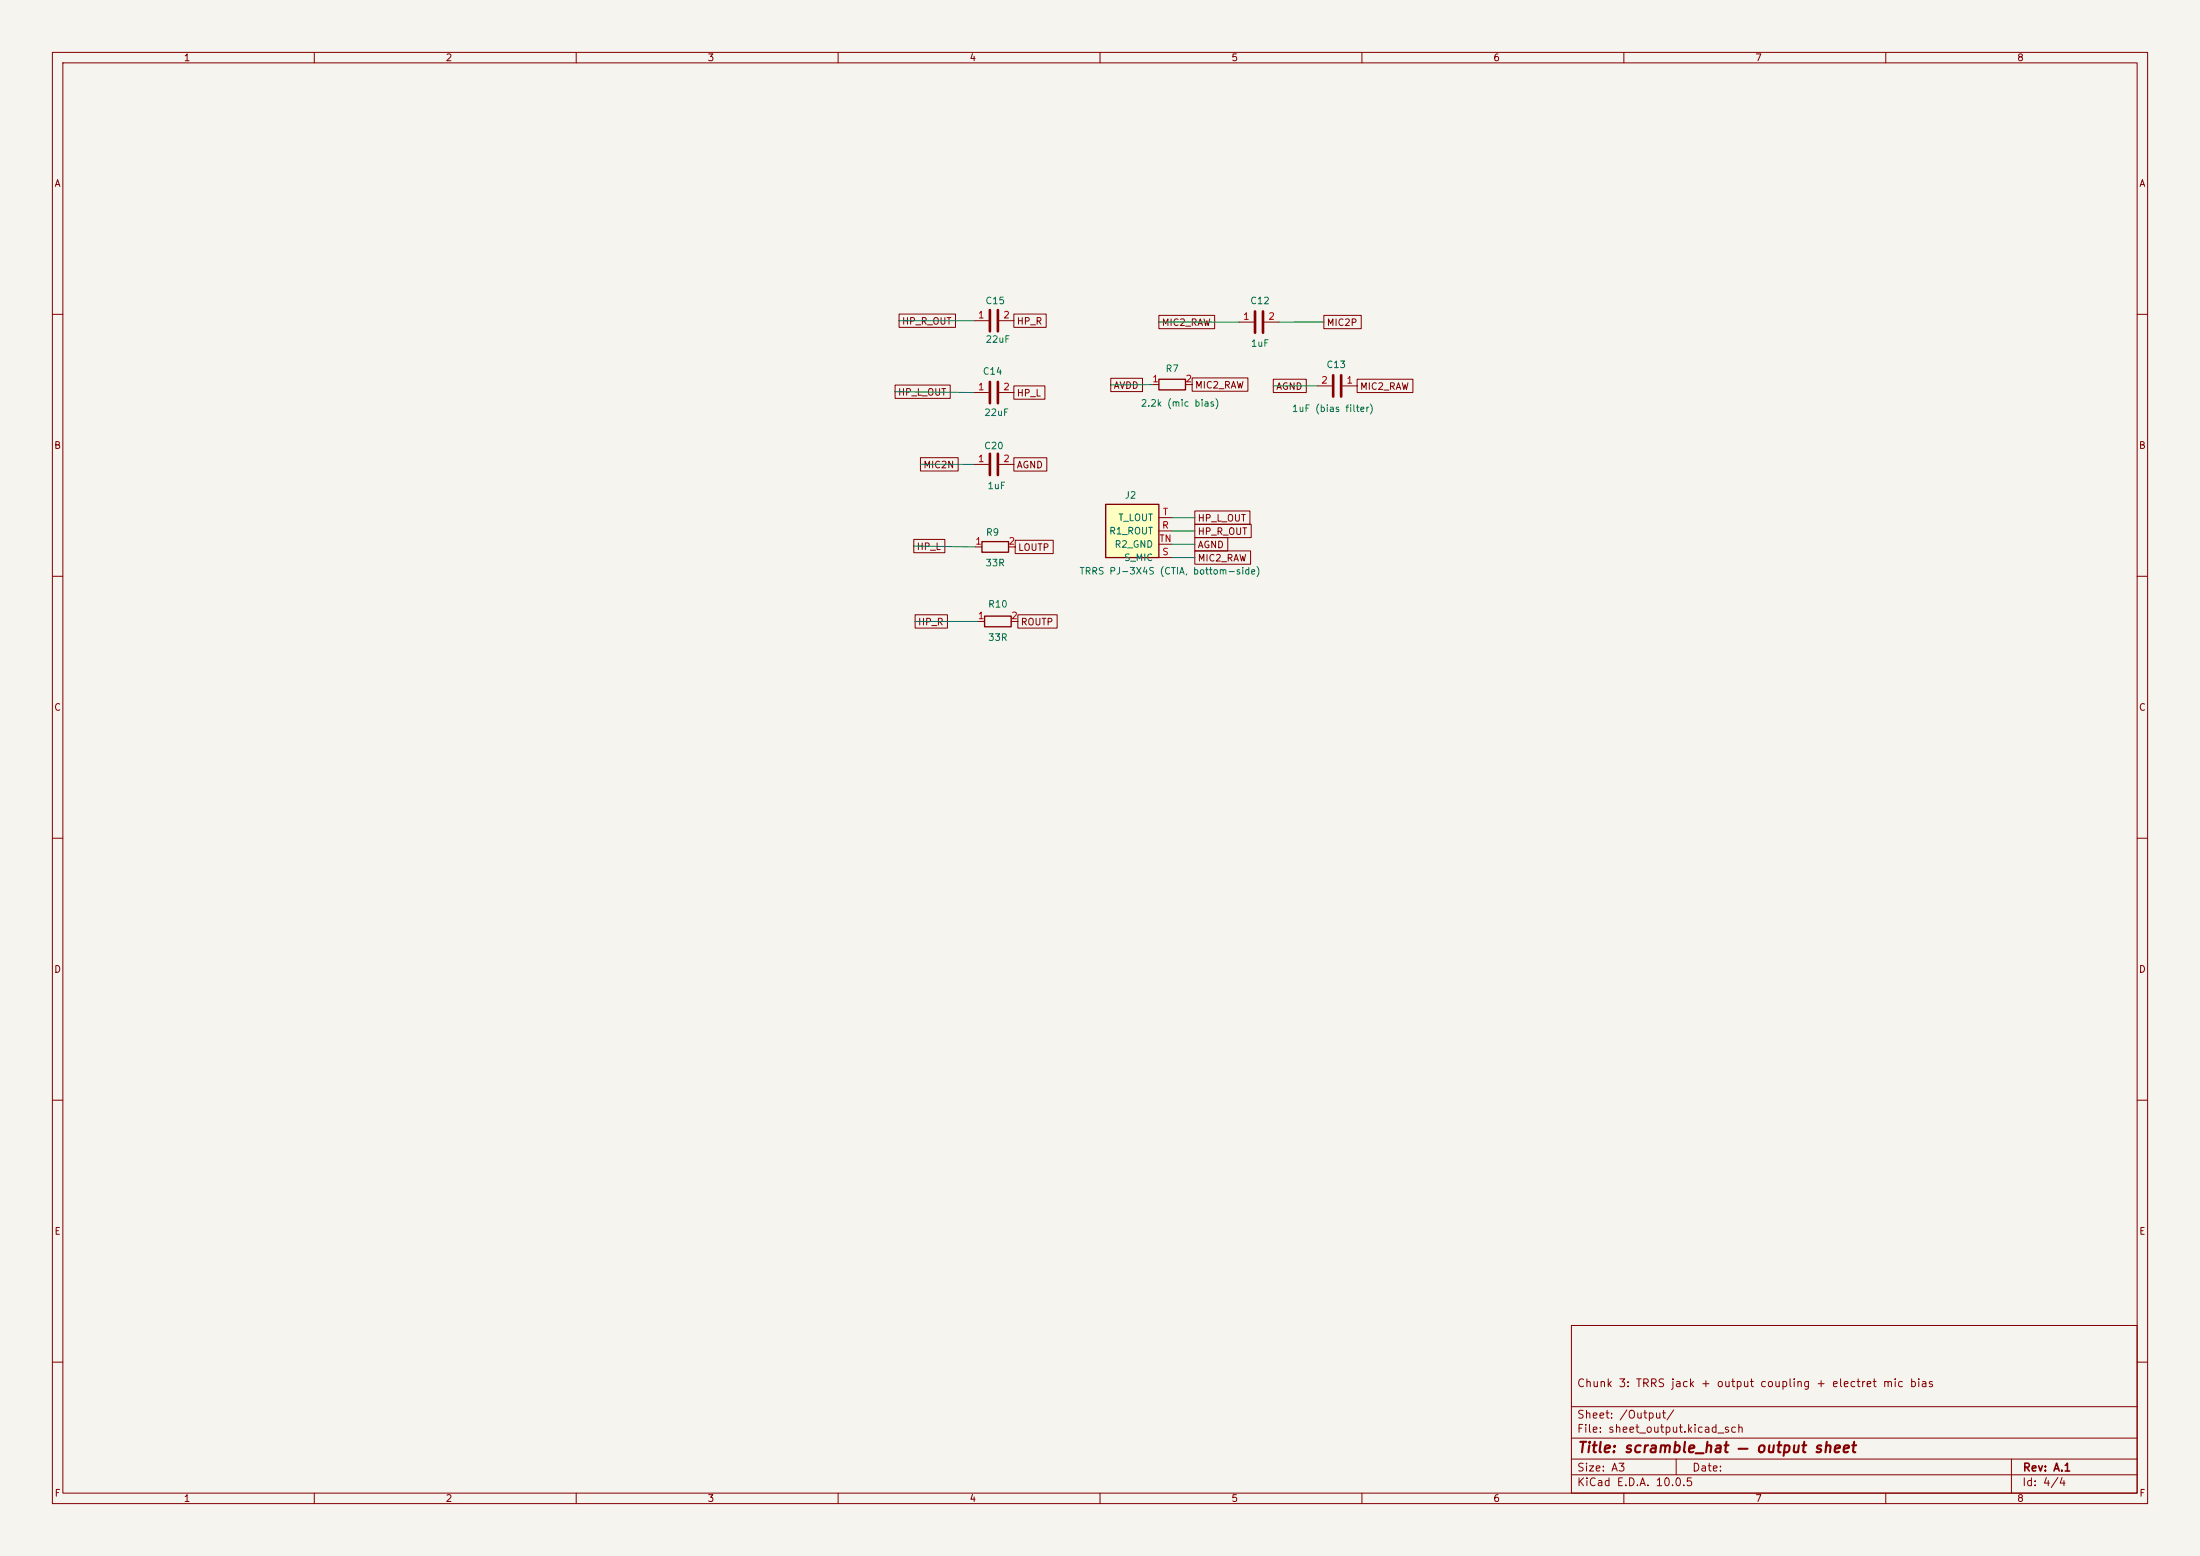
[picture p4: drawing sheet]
(kicad_sch
 (version 20260306)
 (generator "eeschema")
 (generator_version "10.0")
 (paper "A3")
 (title_block
  (title "scramble_hat — output sheet")
  (rev "A.1")
  (comment 1 "Chunk 3: TRRS jack + output coupling + electret mic bias"))
 (lib_symbols
  (symbol "scramble_hat:C"
   (pin_names
    (offset 0.254)) (exclude_from_sim no) (in_bom yes) (on_board yes)
   (in_pos_files yes)
   (duplicate_pin_numbers_are_jumpers no)
   (property "Reference" "C" (at 0.635 2.54 0) (show_name no) (do_not_autoplace no) (effects (font (size 1.27 1.27)) (justify left)))
   (property "Value" "C" (at 0.635 -2.54 0) (show_name no) (do_not_autoplace no) (effects (font (size 1.27 1.27)) (justify left)))
   (property "Footprint" "" (at 0.9652 -3.81 0) (show_name no) (do_not_autoplace no) (hide yes) (effects (font (size 1.27 1.27))))
   (property "Datasheet" "" (at 0 0 0) (show_name no) (do_not_autoplace no) (hide yes) (effects (font (size 1.27 1.27))))
   (property "Description" "" (at 0 0 0) (show_name no) (do_not_autoplace no) (hide yes) (effects (font (size 1.27 1.27))))
   (symbol "C_0_1"
    (polyline (pts (xy -2.032 0.762) (xy 2.032 0.762)) (stroke (width 0.508) (type default)) (fill (type none)))
    (polyline (pts (xy -2.032 -0.762) (xy 2.032 -0.762)) (stroke (width 0.508) (type default)) (fill (type none))))
   (symbol "C_1_1"
    (pin passive line (at 0 3.81 270) (length 2.794) (name "" (effects (font (size 1.27 1.27)))) (number "1" (effects (font (size 1.27 1.27)))))
    (pin passive line (at 0 -3.81 90) (length 2.794) (name "" (effects (font (size 1.27 1.27)))) (number "2" (effects (font (size 1.27 1.27))))))
   (embedded_fonts no))
  (symbol "scramble_hat:R"
   (pin_names
    (offset 0)) (exclude_from_sim no) (in_bom yes) (on_board yes)
   (in_pos_files yes)
   (duplicate_pin_numbers_are_jumpers no)
   (property "Reference" "R" (at 2.032 0 90) (show_name no) (do_not_autoplace no) (effects (font (size 1.27 1.27))))
   (property "Value" "R" (at 0 0 90) (show_name no) (do_not_autoplace no) (effects (font (size 1.27 1.27))))
   (property "Footprint" "" (at -1.778 0 90) (show_name no) (do_not_autoplace no) (hide yes) (effects (font (size 1.27 1.27))))
   (property "Datasheet" "" (at 0 0 0) (show_name no) (do_not_autoplace no) (hide yes) (effects (font (size 1.27 1.27))))
   (property "Description" "" (at 0 0 0) (show_name no) (do_not_autoplace no) (hide yes) (effects (font (size 1.27 1.27))))
   (symbol "R_0_1"
    (rectangle (start -1.016 -2.54) (end 1.016 2.54) (stroke (width 0.254) (type default)) (fill (type none))))
   (symbol "R_1_1"
    (pin passive line (at 0 3.81 270) (length 1.27) (name "" (effects (font (size 1.27 1.27)))) (number "1" (effects (font (size 1.27 1.27)))))
    (pin passive line (at 0 -3.81 90) (length 1.27) (name "" (effects (font (size 1.27 1.27)))) (number "2" (effects (font (size 1.27 1.27))))))
   (embedded_fonts no))
  (symbol "scramble_hat:TRRS_PJ-3X4S"
   (pin_names
    (offset 1.016)) (exclude_from_sim no) (in_bom yes) (on_board yes)
   (in_pos_files yes)
   (duplicate_pin_numbers_are_jumpers no)
   (property "Reference" "J" (at -5.08 7.62 0) (show_name no) (do_not_autoplace no) (effects (font (size 1.27 1.27)) (justify left bottom)))
   (property "Value" "TRRS_3.5mm" (at 5.08 7.62 0) (show_name no) (do_not_autoplace no) (effects (font (size 1.27 1.27)) (justify right bottom)))
   (property "Footprint" "" (at 0 -10.16 0) (show_name no) (do_not_autoplace no) (hide yes) (effects (font (size 1.27 1.27))))
   (property "Datasheet" "" (at 0 0 0) (show_name no) (do_not_autoplace no) (hide yes) (effects (font (size 1.27 1.27))))
   (property "Description" "" (at 0 0 0) (show_name no) (do_not_autoplace no) (hide yes) (effects (font (size 1.27 1.27))))
   (symbol "TRRS_PJ-3X4S_0_1"
    (rectangle (start -5.08 5.08) (end 5.08 -5.08) (stroke (width 0.254) (type default)) (fill (type background))))
   (symbol "TRRS_PJ-3X4S_1_1"
    (pin passive line (at 7.62 0 180) (length 2.54) (name "R1_ROUT" (effects (font (size 1.27 1.27)))) (number "R" (effects (font (size 1.27 1.27)))))
    (pin passive line (at 7.62 -5.08 180) (length 2.54) (name "S_MIC" (effects (font (size 1.27 1.27)))) (number "S" (effects (font (size 1.27 1.27)))))
    (pin passive line (at 7.62 2.54 180) (length 2.54) (name "T_LOUT" (effects (font (size 1.27 1.27)))) (number "T" (effects (font (size 1.27 1.27)))))
    (pin passive line (at 7.62 -2.54 180) (length 2.54) (name "R2_GND" (effects (font (size 1.27 1.27)))) (number "TN" (effects (font (size 1.27 1.27))))))
   (embedded_fonts no)))
 (wire
  (pts (xy 228.092 103.886) (xy 223.774 103.886))
  (stroke (width 0) (type default)))
 (wire
  (pts (xy 174.7 118.618) (xy 186.69 118.618))
  (stroke (width 0) (type default)))
 (wire
  (pts (xy 171.638 61.214) (xy 185.928 61.214))
  (stroke (width 0) (type default)))
 (wire
  (pts (xy 212.052 73.472) (xy 219.964 73.406))
  (stroke (width 0) (type default)))
 (wire
  (pts (xy 228.092 98.806) (xy 223.774 98.806))
  (stroke (width 0) (type default)))
 (wire
  (pts (xy 252.73 61.468) (xy 244.16 61.482))
  (stroke (width 0) (type default)))
 (wire
  (pts (xy 174.446 104.234) (xy 186.182 104.394))
  (stroke (width 0) (type default)))
 (wire
  (pts (xy 170.876 74.77) (xy 185.928 74.93))
  (stroke (width 0) (type default)))
 (wire
  (pts (xy 221.234 61.468) (xy 236.54 61.482))
  (stroke (width 0) (type default)))
 (wire
  (pts (xy 243.078 73.66) (xy 251.46 73.66))
  (stroke (width 0) (type default)))
 (wire
  (pts (xy 175.716 88.632) (xy 185.928 88.646))
  (stroke (width 0) (type default)))
 (wire
  (pts (xy 228.092 106.426) (xy 223.774 106.426))
  (stroke (width 0) (type default)))
 (wire
  (pts (xy 228.092 101.346) (xy 223.774 101.346))
  (stroke (width 0) (type default)))
 (global_label "ROUTP"
  (shape passive)
  (at 194.31 118.618 0)
  (effects (font (size 1.27 1.27)) (justify left))
  (property "Intersheetrefs" "${INTERSHEET_REFS}" (at 194.31 118.618 0) (hide yes) (show_name no) (do_not_autoplace no) (effects (font (size 1.27 1.27)))))
 (global_label "HP_L_OUT"
  (shape passive)
  (at 228.092 98.806 0)
  (effects (font (size 1.27 1.27)) (justify left))
  (property "Intersheetrefs" "${INTERSHEET_REFS}" (at 228.092 98.806 0) (hide yes) (show_name no) (do_not_autoplace no) (effects (font (size 1.27 1.27)))))
 (global_label "MIC2_RAW"
  (shape passive)
  (at 228.092 106.426 0)
  (effects (font (size 1.27 1.27)) (justify left))
  (property "Intersheetrefs" "${INTERSHEET_REFS}" (at 228.092 106.426 0) (hide yes) (show_name no) (do_not_autoplace no) (effects (font (size 1.27 1.27)))))
 (global_label "HP_L"
  (shape passive)
  (at 193.548 74.93 0)
  (effects (font (size 1.27 1.27)) (justify left))
  (property "Intersheetrefs" "${INTERSHEET_REFS}" (at 193.548 74.93 0) (hide yes) (show_name no) (do_not_autoplace no) (effects (font (size 1.27 1.27)))))
 (global_label "AGND"
  (shape passive)
  (at 228.092 103.886 0)
  (effects (font (size 1.27 1.27)) (justify left))
  (property "Intersheetrefs" "${INTERSHEET_REFS}" (at 228.092 103.886 0) (hide yes) (show_name no) (do_not_autoplace no) (effects (font (size 1.27 1.27)))))
 (global_label "HP_L"
  (shape passive)
  (at 174.446 104.234 0)
  (effects (font (size 1.27 1.27)) (justify left))
  (property "Intersheetrefs" "${INTERSHEET_REFS}" (at 174.446 104.234 180) (hide yes) (show_name no) (do_not_autoplace no) (effects (font (size 1.27 1.27)))))
 (global_label "HP_R"
  (shape passive)
  (at 174.7 118.618 0)
  (effects (font (size 1.27 1.27)) (justify left))
  (property "Intersheetrefs" "${INTERSHEET_REFS}" (at 174.7 118.618 180) (hide yes) (show_name no) (do_not_autoplace no) (effects (font (size 1.27 1.27)))))
 (global_label "HP_R_OUT"
  (shape passive)
  (at 228.092 101.346 0)
  (effects (font (size 1.27 1.27)) (justify left))
  (property "Intersheetrefs" "${INTERSHEET_REFS}" (at 228.092 101.346 0) (hide yes) (show_name no) (do_not_autoplace no) (effects (font (size 1.27 1.27)))))
 (global_label "MIC2P"
  (shape passive)
  (at 252.73 61.468 0)
  (effects (font (size 1.27 1.27)) (justify left))
  (property "Intersheetrefs" "${INTERSHEET_REFS}" (at 252.73 61.468 0) (hide yes) (show_name no) (do_not_autoplace no) (effects (font (size 1.27 1.27)))))
 (global_label "AVDD"
  (shape passive)
  (at 212.052 73.472 0)
  (effects (font (size 1.27 1.27)) (justify left))
  (property "Intersheetrefs" "${INTERSHEET_REFS}" (at 212.052 73.472 180) (hide yes) (show_name no) (do_not_autoplace no) (effects (font (size 1.27 1.27)))))
 (global_label "MIC2_RAW"
  (shape passive)
  (at 259.08 73.66 0)
  (effects (font (size 1.27 1.27)) (justify left))
  (property "Intersheetrefs" "${INTERSHEET_REFS}" (at 259.08 73.66 0) (hide yes) (show_name no) (do_not_autoplace no) (effects (font (size 1.27 1.27)))))
 (global_label "MIC2_RAW"
  (shape passive)
  (at 221.234 61.468 0)
  (effects (font (size 1.27 1.27)) (justify left))
  (property "Intersheetrefs" "${INTERSHEET_REFS}" (at 221.234 61.468 180) (hide yes) (show_name no) (do_not_autoplace no) (effects (font (size 1.27 1.27)))))
 (global_label "AGND"
  (shape passive)
  (at 193.548 88.646 0)
  (effects (font (size 1.27 1.27)) (justify left))
  (property "Intersheetrefs" "${INTERSHEET_REFS}" (at 193.548 88.646 0) (hide yes) (show_name no) (do_not_autoplace no) (effects (font (size 1.27 1.27)))))
 (global_label "HP_R_OUT"
  (shape passive)
  (at 171.638 61.214 0)
  (effects (font (size 1.27 1.27)) (justify left))
  (property "Intersheetrefs" "${INTERSHEET_REFS}" (at 171.638 61.214 180) (hide yes) (show_name no) (do_not_autoplace no) (effects (font (size 1.27 1.27)))))
 (global_label "MIC2_RAW"
  (shape passive)
  (at 227.584 73.406 0)
  (effects (font (size 1.27 1.27)) (justify left))
  (property "Intersheetrefs" "${INTERSHEET_REFS}" (at 227.584 73.406 0) (hide yes) (show_name no) (do_not_autoplace no) (effects (font (size 1.27 1.27)))))
 (global_label "MIC2N"
  (shape passive)
  (at 175.716 88.632 0)
  (effects (font (size 1.27 1.27)) (justify left))
  (property "Intersheetrefs" "${INTERSHEET_REFS}" (at 175.716 88.632 180) (hide yes) (show_name no) (do_not_autoplace no) (effects (font (size 1.27 1.27)))))
 (global_label "HP_L_OUT"
  (shape passive)
  (at 170.876 74.77 0)
  (effects (font (size 1.27 1.27)) (justify left))
  (property "Intersheetrefs" "${INTERSHEET_REFS}" (at 170.876 74.77 180) (hide yes) (show_name no) (do_not_autoplace no) (effects (font (size 1.27 1.27)))))
 (global_label "AGND"
  (shape passive)
  (at 243.078 73.66 0)
  (effects (font (size 1.27 1.27)) (justify left))
  (property "Intersheetrefs" "${INTERSHEET_REFS}" (at 243.078 73.66 0) (hide yes) (show_name no) (do_not_autoplace no) (effects (font (size 1.27 1.27)))))
 (global_label "LOUTP"
  (shape passive)
  (at 193.802 104.394 0)
  (effects (font (size 1.27 1.27)) (justify left))
  (property "Intersheetrefs" "${INTERSHEET_REFS}" (at 193.802 104.394 0) (hide yes) (show_name no) (do_not_autoplace no) (effects (font (size 1.27 1.27)))))
 (global_label "HP_R"
  (shape passive)
  (at 193.548 61.214 0)
  (effects (font (size 1.27 1.27)) (justify left))
  (property "Intersheetrefs" "${INTERSHEET_REFS}" (at 193.548 61.214 0) (hide yes) (show_name no) (do_not_autoplace no) (effects (font (size 1.27 1.27)))))
 (symbol
  (lib_id "scramble_hat:TRRS_PJ-3X4S")
  (at 216.154 101.346 0)
  (unit 1)
  (body_style 1)
  (exclude_from_sim no)
  (in_bom yes)
  (on_board yes)
  (in_pos_files yes)
  (dnp no)
  (property "Reference" "J2" (at 214.63 95.25 0) (show_name no) (do_not_autoplace no) (effects (font (size 1.27 1.27)) (justify left bottom)))
  (property "Value" "TRRS PJ-3X4S (CTIA, bottom-side)" (at 205.994 109.728 0) (show_name no) (do_not_autoplace no) (effects (font (size 1.27 1.27)) (justify left bottom)))
  (property "Footprint" "Connector_Audio:Jack_3.5mm_CUI_SJ-3524-SMT_Horizontal" (at 216.154 113.346 0) (hide yes) (show_name no) (do_not_autoplace no) (effects (font (size 1.27 1.27))))
  (property "Datasheet" "https://www.sameskydevices.com/product/interconnect/connectors/audio-connectors/jacks/sj-3524-smt-tr" (at 216.154 101.346 0) (hide yes) (show_name no) (do_not_autoplace no) (effects (font (size 1.27 1.27))))
  (property "Description" "" (at 216.154 101.346 0) (hide yes) (show_name no) (do_not_autoplace no) (effects (font (size 1.27 1.27))))
  (pin "S")
  (pin "T")
  (pin "R")
  (pin "TN"))
 (symbol
  (lib_id "scramble_hat:R")
  (at 189.992 104.394 90)
  (unit 1)
  (body_style 1)
  (exclude_from_sim no)
  (in_bom yes)
  (on_board yes)
  (in_pos_files yes)
  (dnp no)
  (property "Reference" "R9" (at 189.484 101.6 90) (show_name no) (do_not_autoplace no) (effects (font (size 1.27 1.27))))
  (property "Value" "33R" (at 189.992 107.442 90) (show_name no) (do_not_autoplace no) (effects (font (size 1.27 1.27))))
  (property "Footprint" "Resistor_SMD:R_0402_1005Metric" (at 189.992 108.394 0) (hide yes) (show_name no) (do_not_autoplace no) (effects (font (size 1.27 1.27))))
  (property "Datasheet" "https://www.lcsc.com/product-detail/C25105.html" (at 189.992 104.394 0) (hide yes) (show_name no) (do_not_autoplace no) (effects (font (size 1.27 1.27))))
  (property "Description" "" (at 189.992 104.394 0) (hide yes) (show_name no) (do_not_autoplace no) (effects (font (size 1.27 1.27))))
  (pin "1")
  (pin "2"))
 (symbol
  (lib_id "scramble_hat:R")
  (at 190.5 118.618 90)
  (unit 1)
  (body_style 1)
  (exclude_from_sim no)
  (in_bom yes)
  (on_board yes)
  (in_pos_files yes)
  (dnp no)
  (property "Reference" "R10" (at 190.5 115.316 90) (show_name no) (do_not_autoplace no) (effects (font (size 1.27 1.27))))
  (property "Value" "33R" (at 190.5 121.666 90) (show_name no) (do_not_autoplace no) (effects (font (size 1.27 1.27))))
  (property "Footprint" "Resistor_SMD:R_0402_1005Metric" (at 190.5 122.618 0) (hide yes) (show_name no) (do_not_autoplace no) (effects (font (size 1.27 1.27))))
  (property "Datasheet" "https://www.lcsc.com/product-detail/C25105.html" (at 190.5 118.618 0) (hide yes) (show_name no) (do_not_autoplace no) (effects (font (size 1.27 1.27))))
  (property "Description" "" (at 190.5 118.618 0) (hide yes) (show_name no) (do_not_autoplace no) (effects (font (size 1.27 1.27))))
  (pin "2")
  (pin "1"))
 (symbol
  (lib_id "scramble_hat:C")
  (at 189.738 74.93 90)
  (unit 1)
  (body_style 1)
  (exclude_from_sim no)
  (in_bom yes)
  (on_board yes)
  (in_pos_files yes)
  (dnp no)
  (property "Reference" "C14" (at 189.484 70.866 90) (show_name no) (do_not_autoplace no) (effects (font (size 1.27 1.27))))
  (property "Value" "22uF" (at 190.246 78.74 90) (show_name no) (do_not_autoplace no) (effects (font (size 1.27 1.27))))
  (property "Footprint" "Capacitor_SMD:C_0805_2012Metric" (at 189.738 78.93 0) (hide yes) (show_name no) (do_not_autoplace no) (effects (font (size 1.27 1.27))))
  (property "Datasheet" "https://www.lcsc.com/product-detail/C29277.html" (at 189.738 74.93 0) (hide yes) (show_name no) (do_not_autoplace no) (effects (font (size 1.27 1.27))))
  (property "Description" "" (at 189.738 74.93 0) (hide yes) (show_name no) (do_not_autoplace no) (effects (font (size 1.27 1.27))))
  (pin "1")
  (pin "2"))
 (symbol
  (lib_id "scramble_hat:C")
  (at 189.738 61.214 90)
  (unit 1)
  (body_style 1)
  (exclude_from_sim no)
  (in_bom yes)
  (on_board yes)
  (in_pos_files yes)
  (dnp no)
  (property "Reference" "C15" (at 189.992 57.404 90) (show_name no) (do_not_autoplace no) (effects (font (size 1.27 1.27))))
  (property "Value" "22uF" (at 190.5 64.77 90) (show_name no) (do_not_autoplace no) (effects (font (size 1.27 1.27))))
  (property "Footprint" "Capacitor_SMD:C_0805_2012Metric" (at 189.738 65.214 0) (hide yes) (show_name no) (do_not_autoplace no) (effects (font (size 1.27 1.27))))
  (property "Datasheet" "https://www.lcsc.com/product-detail/C29277.html" (at 189.738 61.214 0) (hide yes) (show_name no) (do_not_autoplace no) (effects (font (size 1.27 1.27))))
  (property "Description" "" (at 189.738 61.214 0) (hide yes) (show_name no) (do_not_autoplace no) (effects (font (size 1.27 1.27))))
  (pin "1")
  (pin "2"))
 (symbol
  (lib_id "scramble_hat:C")
  (at 240.35 61.482 90)
  (unit 1)
  (body_style 1)
  (exclude_from_sim no)
  (in_bom yes)
  (on_board yes)
  (in_pos_files yes)
  (dnp no)
  (property "Reference" "C12" (at 240.538 57.404 90) (show_name no) (do_not_autoplace no) (effects (font (size 1.27 1.27))))
  (property "Value" "1uF" (at 240.538 65.532 90) (show_name no) (do_not_autoplace no) (effects (font (size 1.27 1.27))))
  (property "Footprint" "Capacitor_SMD:C_0402_1005Metric" (at 240.35 65.482 0) (hide yes) (show_name no) (do_not_autoplace no) (effects (font (size 1.27 1.27))))
  (property "Datasheet" "https://www.lcsc.com/product-detail/C52923.html" (at 240.35 61.482 0) (hide yes) (show_name no) (do_not_autoplace no) (effects (font (size 1.27 1.27))))
  (property "Description" "" (at 240.35 61.482 0) (hide yes) (show_name no) (do_not_autoplace no) (effects (font (size 1.27 1.27))))
  (pin "2")
  (pin "1"))
 (symbol
  (lib_id "scramble_hat:C")
  (at 189.738 88.646 90)
  (unit 1)
  (body_style 1)
  (exclude_from_sim no)
  (in_bom yes)
  (on_board yes)
  (in_pos_files yes)
  (dnp no)
  (property "Reference" "C20" (at 189.738 85.09 90) (show_name no) (do_not_autoplace no) (effects (font (size 1.27 1.27))))
  (property "Value" "1uF" (at 190.246 92.71 90) (show_name no) (do_not_autoplace no) (effects (font (size 1.27 1.27))))
  (property "Footprint" "Capacitor_SMD:C_0402_1005Metric" (at 189.738 92.646 0) (hide yes) (show_name no) (do_not_autoplace no) (effects (font (size 1.27 1.27))))
  (property "Datasheet" "https://www.lcsc.com/product-detail/C52923.html" (at 189.738 88.646 0) (hide yes) (show_name no) (do_not_autoplace no) (effects (font (size 1.27 1.27))))
  (property "Description" "" (at 189.738 88.646 0) (hide yes) (show_name no) (do_not_autoplace no) (effects (font (size 1.27 1.27))))
  (pin "2")
  (pin "1"))
 (symbol
  (lib_id "scramble_hat:R")
  (at 223.774 73.406 90)
  (unit 1)
  (body_style 1)
  (exclude_from_sim no)
  (in_bom yes)
  (on_board yes)
  (in_pos_files yes)
  (dnp no)
  (property "Reference" "R7" (at 223.774 70.358 90) (show_name no) (do_not_autoplace no) (effects (font (size 1.27 1.27))))
  (property "Value" "2.2k (mic bias)" (at 225.298 76.962 90) (show_name no) (do_not_autoplace no) (effects (font (size 1.27 1.27))))
  (property "Footprint" "Resistor_SMD:R_0402_1005Metric" (at 223.774 77.406 0) (hide yes) (show_name no) (do_not_autoplace no) (effects (font (size 1.27 1.27))))
  (property "Datasheet" "https://www.lcsc.com/product-detail/C25879.html" (at 223.774 73.406 0) (hide yes) (show_name no) (do_not_autoplace no) (effects (font (size 1.27 1.27))))
  (property "Description" "" (at 223.774 73.406 0) (hide yes) (show_name no) (do_not_autoplace no) (effects (font (size 1.27 1.27))))
  (pin "2")
  (pin "1"))
 (symbol
  (lib_id "scramble_hat:C")
  (at 255.27 73.66 270)
  (unit 1)
  (body_style 1)
  (exclude_from_sim no)
  (in_bom yes)
  (on_board yes)
  (in_pos_files yes)
  (dnp no)
  (property "Reference" "C13" (at 257.048 69.596 90) (show_name no) (do_not_autoplace no) (effects (font (size 1.27 1.27)) (justify right)))
  (property "Value" "1uF (bias filter)" (at 262.382 77.978 90) (show_name no) (do_not_autoplace no) (effects (font (size 1.27 1.27)) (justify right)))
  (property "Footprint" "Capacitor_SMD:C_0402_1005Metric" (at 259.27 74.66 0) (hide yes) (show_name no) (do_not_autoplace no) (effects (font (size 1.27 1.27))))
  (property "Datasheet" "https://www.lcsc.com/product-detail/C52923.html" (at 255.27 73.66 0) (hide yes) (show_name no) (do_not_autoplace no) (effects (font (size 1.27 1.27))))
  (property "Description" "" (at 255.27 73.66 0) (hide yes) (show_name no) (do_not_autoplace no) (effects (font (size 1.27 1.27))))
  (pin "1")
  (pin "2"))
 (sheet_instances
  (path ""
   (page "4"))))
